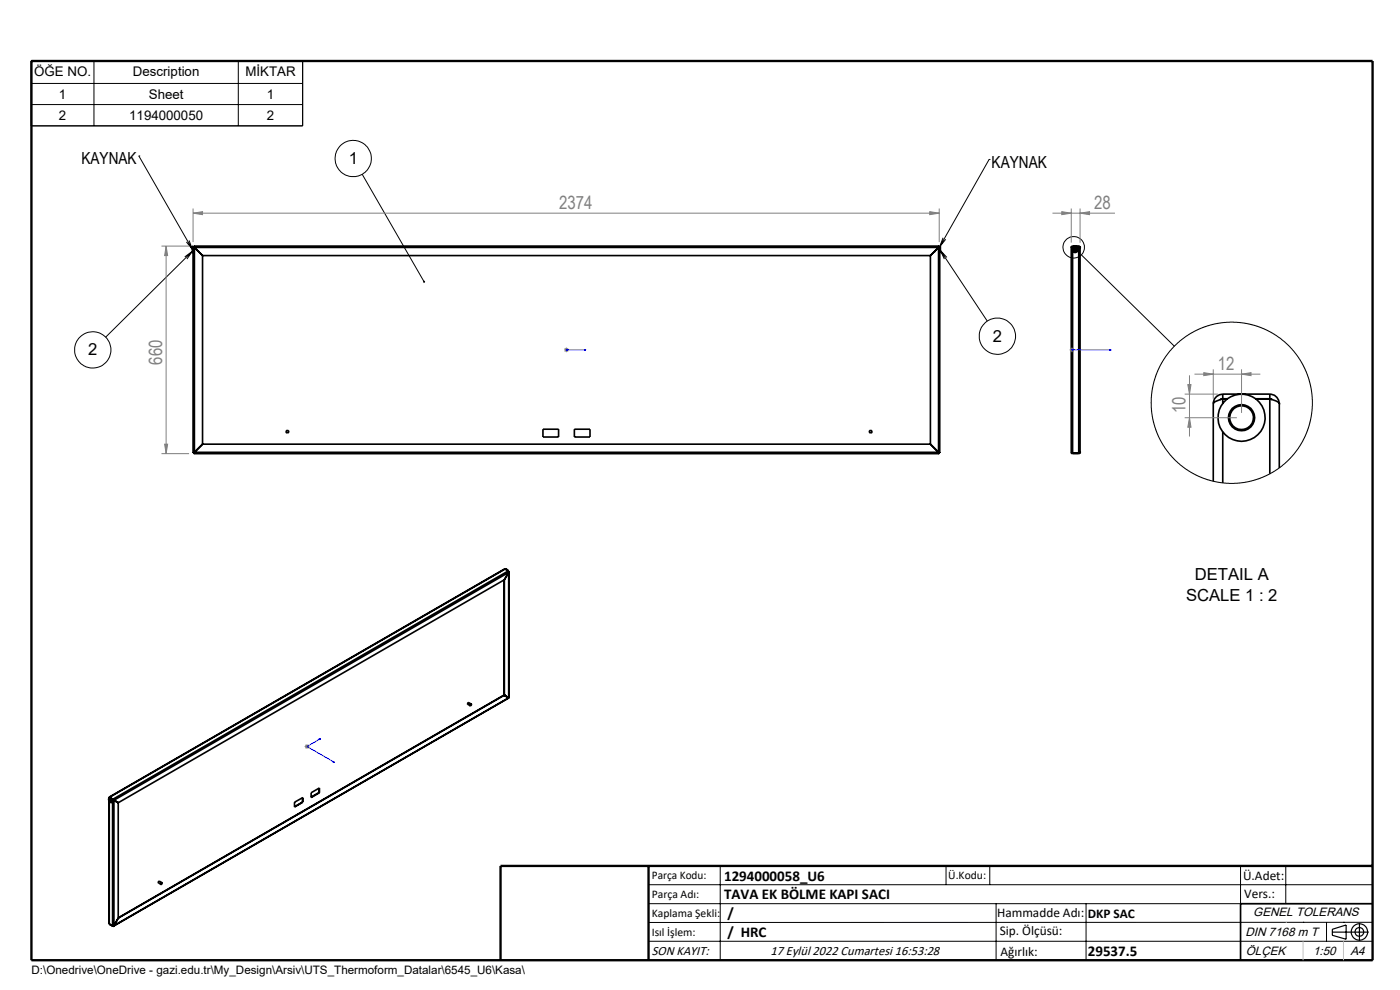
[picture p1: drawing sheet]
<svg xmlns="http://www.w3.org/2000/svg" width="297mm" height="210mm" viewBox="0 0 297 210" stroke-linecap="round" stroke-linejoin="round" font-family="sans-serif">
<g fill="none" stroke="#000" stroke-width=".35">
<path d="M41 52.3l.2 .2M41 52.3l-.2-.1v1.3h.2M41 52.3h.1M41 52.3v43.8M41.1 52.2l.1 .3M41.1 52.3l.1 .2M41.1 52.2h158.1M41.1 52.4h.1M41.1 52.2v.1M41.2 52.5h157.9M41.2 52.5l1.8 1.7M41.2 52.5v43.4"/>
<path d="M42.2 53.4h.1M43 54.2h154.4M43 54.2v40M197.4 54.2v40M198.2 53.4h.1M199.1 52.5l-1.7 1.7M199.1 52.5v43.4M199.2 52.4h.1M199.2 52.2l-.1 .3M199.2 52.3l-.1 .2M199.2 52.2v.1M199.2 52.3h.2"/>
<path d="M199.4 52.3l-.3 .2M199.4 52.3l.1-.1v1.3h-.1M199.4 52.3v43.8M227.3 52.5v43.4M227.5 52.3l-.2 .2M227.5 52.3v.1M227.5 52.2l-.2 .3M227.5 52.2h1.3M227.5 52.3h.1M227.5 52.2v.3M227.5 53.3v42.9M228.5 52.3h.3"/>
<path d="M228.8 52.3l.3 .2M228.8 52.3l.1 .1M228.8 52.2l.3 .3M228.8 52.2v44M229.1 52.5h.1M229.1 52.5v43.4M41 96.1h.1M41.1 96.1v.1M41.1 96.2h158.1M41.2 95.9l-.1 .3M41.2 95.9l-.1 .2M41.2 95.9l-.2 .2"/>
<path d="M41.2 95.9h.1M41.2 95.9h157.9M43 94.2l-1.8 1.7M43 94.2h154.4M115.2 91h3.3v1.7h-3.3zM121.8 91h3.4v1.7h-3.4zM197.4 94.2l1.7 1.7M199.1 95.9l.1 .3M199.1 95.9l.1 .2M199.1 95.9l.3 .2M199.1 95.9h.1M199.2 96.1v.1"/>
<path d="M199.2 96.1h.2M227.3 95.9l.2 .2M227.3 95.9l.2 .3M227.5 96.1h.1M227.5 96.1h1.3M227.5 96.2h1.3M228.9 96.1h-.1M229.1 95.9l-.3 .2M229.1 95.9l-.3 .3M229.1 95.9h.1M257.4 85.6v16.5M259.4 83.6a2.03 2.03 0 0 0-2 2"/>
<path d="M259.4 83.6v2M259.4 91.6v10.8M259.4 83.6h10M260.4 84.6a3.9 3.9 0 0 0-3 1M260.4 84.6h-1l-.6 .2M266.4 84.6h3l.7 .2a1.58 1.58 0 0 1 1.3 .8M266.4 84.6h3l.5 .2M269.4 83.6a1.98 1.98 0 0 1 2 2M269.4 83.6v16.9M271.4 85.6h.1M271.4 85.6v13.7M106.9 123v24.5l1 .5"/>
<path d="M107 123l-81.9 47.3M107 123h.1M107 123v24.5M107.1 120.7l-83.9 48.4M107.1 120.7l.7 .4M107.2 120.8h.1M107.3 120.8l.4 .2M107.3 120.8h.2l.3 .3M107.8 121.1l.1 .3M107.8 121.1l-83.8 48.4M107.8 121.1l.1 .1M107.9 121.2h.1"/>
<path d="M107.9 121.4h.1M107.9 121.2v.2M107.9 121.4l-83.7 48.3M107.9 121.4l-.9 1.6M107.9 121.3v26.7M99.8 149.4l.2 .1-.2 .2zM100 149.4l-.6-.4-.2 .1v.3l.6 .3M107 147.5l-81.9 47.3M107 147.5l.9 .5M107 147.5h.1M107 147.5l-81.9 47.2M107.1 147.6h.1"/>
<path d="M107.1 147.6l.7 .4M107.8 148h.1M107.9 148l-83.8 48.5M107.9 148l-83.7 48.3M107.9 148h.1M23.1 169.4a.48 .48 0 0 1 .6 .2 .48 .48 0 0 1-.2 .6l-.4-.3zM23.1 169.9l.1 26.1M23.1 169.2l.1 .1M23.2 169.1v.2M23.2 169.3h.1M23.2 169.1v.1M23.2 170v26"/>
<path d="M23.2 169.2h.1M23.2 169.3a.54 .54 0 0 1 .5 .3 .54 .54 0 0 1-.1 .6M23.2 169.1h.1M23.2 169.5a.23 .23 0 0 1 .4 .2 .23 .23 0 0 1-.2 .3zM23.2 169.2v.1M23.2 169.2l.3 .1M23.2 169.1l.8 .4M23.2 169.2l.8 .4M23.4 169.6a.19 .19 0 0 0-.1 .3 .19 .19 0 0 0 .3 0M23.5 169.3h.1M23.5 169.3l.5 .3M23.7 169.5l.2 .1"/>
<path d="M23.9 169.6l.3 .1M23.9 169.6v26.8M24 169.6l.1 .1M24 169.5l.2 .2M24 169.6h-.1M24 169.5v.1M24.1 169.7h.1M24.1 169.7l1 .6M24.2 169.7v26.6M24.2 169.7l.9 .6M24.2 169.7h.1M25.1 170.3v24.5"/>
<path d="M62.5 170.2l1.7-1v1l-1.7 1zM64.2 170.1v.1M64.2 170.1l-1.7 1M64.2 169.2v.9M66 168.2l1.8-1.1v1.1l-1.8 1zM67.7 168.1l-1.7 1M67.7 168.1l.1 .1M67.7 167.2v.9M23.2 196l.7 .4M23.2 196.1h.1M23.2 196.1l.8 .4M24 196.5h.1"/>
<path d="M24.2 196.3l-.3 .1M24.2 196.3h.1M24.2 196.3l-.2 .2M25.1 194.8h.1M25.1 194.8l-.9 1.5M34.2 187.3h.2l-.2 .3zM34.4 187.2l-.6-.3-.2 .1v.2l.5 .4M291.2 191.7h-28v12"/>
<circle cx="228.1" cy="52.9" r=".67"/>
<circle cx="228.1" cy="52.9" r=".33"/>
<circle cx="228.1" cy="52.9" r=".37"/>
<circle cx="61" cy="91.6" r=".27"/>
<circle cx="184.7" cy="91.6" r=".27"/>
<circle cx="263.4" cy="88.6" r="2.78"/>
<circle cx="263.4" cy="88.6" r="5"/>
<circle cx="263.4" cy="88.6" r="2.52"/>
</g>
<g fill="none" stroke="#000" stroke-width=".21">
<path d="M6.6 12.9h57.6v13.8h-57.6zM6.6 17.7h57.6M19.9 12.9v13.8M50.6 12.9v13.8M6.6 22.2h57.6M29.5 33.1h.1M29.5 33.1l11.3 19.8M76.8 37l13.2 22.8M209.8 33.8h.1M209.8 33.8l-10.4 18.5M39.5 51.3l1.3 1.6M40.1 51l.7 1.9"/>
<path d="M40.8 53.3l-18.4 18.2M40.8 53.3l-1.1 1.7M40.8 53.3l-1.6 1.2M199.5 53.1l9.9 15M199.5 53.1l1.4 1.5M199.5 53.1l.8 1.9M200.1 50.4l-.7 1.9M200.6 50.8l-1.2 1.5M227.9 52.9h.3M228.1 52.7v.3M229.4 54.1l19.7 19.3M137.6 187.7h153.6"/>
<path d="M137.6 191.7h153.6M137.6 199.7h153.6M152.8 183.7v20M200.7 183.7v4M210 183.7v4M211.3 191.7v12M230.4 191.7v12M263.2 183.7v20M272.8 183.7v8M276.4 195.6h.1M281.4 195.6v4.1M285 195.6h.1"/>
<path d="M291.2 195.6l-153.6 .1"/>
<circle cx="74.9" cy="33.6" r="3.8"/>
<circle cx="227.8" cy="52.5" r="2.28"/>
<circle cx="19.7" cy="74.2" r="3.8"/>
<circle cx="211.6" cy="71.3" r="3.8"/>
<circle cx="261.3" cy="85.4" r="17.1"/>
</g>
<g fill="none" stroke="#000" stroke-width=".25">
<path d="M282.6 197.7h7.8M282.6 197.1l3-.9v3l-3-.8zM288.4 195.8v3.8M106.2 203.7h185"/>
<circle cx="288.4" cy="197.7" r="1.74"/>
<circle cx="288.4" cy="197.7" r=".93"/>
</g>
<path d="M120.1 74.2h.2zM120.2 74.2h.1M120.2 74.2h4.1M124.3 74.2h-.4h.4M227.3 74.2h.2zM227.4 74.2h.1M227.4 74.2h8.3M235.7 74.2h-.4h.4M67.7 156.8l.4-.1-.3 .2zM68.1 156.7l-3 1.7 5.9 3.3M70.6 161.6l.2-.1 .2 .2z" fill="none" stroke="#00f" stroke-width=".21"/>
<g fill="none" stroke="#808080" stroke-width=".21">
<path d="M34.3 52.2h5.8M35.2 52.2v44M35.2 52.2l.4 2h-.7zM41 45.2l2-.3v.6zM41 44.2v7.2M41 45.2h158.2M197.2 44.9l2 .3-2 .3zM199.2 44.2v7.2M223.3 45.2h13.2M225.2 44.9l2.1 .3-2.1 .3zM227.3 44.2v7.3M229.1 45.2l2-.3v.6z"/>
<path d="M229.1 44.2v7.3M119.7 74.2h1M119.8 73.9l.7 .7M120.2 73.7v1M120.5 73.9l-.7 .7M226.9 74.2h1M227 73.9l.8 .7M227.4 73.7v1M227.8 73.9l-.8 .7M252.3 79.6v13M253.4 79.4h14M255.4 79l2 .4-2 .3z"/>
<path d="M257.4 78.3v6.3M263.4 79.4l2-.4v.7zM263.4 78.3v9.3M34.3 96.2h5.8M34.9 94.2h.7l-.4 2zM251.3 88.6h11.1M251.3 83.6h7.1M252 81.6h.7l-.4 2zM252.3 88.6l.4 2h-.7zM64.6 158.4h1M64.8 158l.7 .7M65.1 157.9v.9"/>
<path d="M65.5 158l-.7 .7"/>
</g>
<path d="M227.7 52.9h-.5M228.1 52.5v-.5M228.1 53.2v.5M228.4 52.9h.5" fill="none" stroke="#000" stroke-width=".21" stroke-dasharray="15.2 1.3 1.3 1.3" stroke-linecap="butt"/>
<path d="M6.7 12.9h284.5v190.8h-284.5zM137.6 183.7v20M291.2 183.7h-185v20" fill="none" stroke="#000" stroke-width=".5"/>
<path d="M276.4 199.7v4M285 199.7v4" fill="none" stroke="#c0c0c0" stroke-width=".21"/>
<path d="M272.8 195.6h.1" fill="none" stroke="#c0c0c0" stroke-width=".25"/>
<path d="M89.9 59.6v-.1a.22 .22 0 0 1 .3 .2 .22 .22 0 0 1-.1 .3l-.1-.2v.2a.23 .23 0 0 1-.3-.2 .23 .23 0 0 1 .2-.2z" fill="#000"/>
<g fill="#00f">
<path d="M123.9 74.2h.4zM120.1 74.2h.2z"/>
<path d="M227.3 74.2h.2zM235.3 74.2h.4z"/>
<path d="M67.7 156.8l.1 .1 .3-.2zM70.6 161.6l.4 .1-.2-.2zM258.3 210.1h.2zM266.3 210.1h.4z"/>
</g>
<g fill="#808080">
<path d="M41 45.2l2-.3v.6zM197.2 44.9l2 .3-2 .3z"/>
<path d="M225.2 44.9l2.1 .3-2.1 .3zM229.1 45.2l2-.3v.6z"/>
<path d="M263.4 79.4l2-.4v.7zM255.4 79l2 .4-2 .3z"/>
<path d="M35.2 52.2l.4 2h-.7zM34.9 94.2h.7l-.4 2z"/>
<path d="M252.3 88.6l.4 2h-.7zM252 81.6h.7l-.4 2z"/>
</g>
<g font-size="3.9" fill="#808080">
<text x="118.6" y="44.3">2374</text>
<text x="232.1" y="44.3">28</text>
<text x="34.4" y="77.3" transform="rotate(-90 34.4 77.3)">660</text>
<text x="258.4" y="78.5">12</text>
<text x="251.5" y="87.7" transform="rotate(-90 251.5 87.7)">10</text>
</g>
<g font-size="3.5">
<text x="17.3" y="34.9">KAYNAK</text>
<text x="74" y="34.8">1</text>
<text x="210.4" y="35.6">KAYNAK</text>
<text x="18.7" y="75.4">2</text>
<text x="210.6" y="72.4">2</text>
<text x="253.5" y="123.1">DETAIL A</text>
<text x="251.6" y="127.6">SCALE 1 : 2</text>
</g>
<g font-size="3.2">
<text x="153.6" y="190.8">TAVA EK BÖLME KAPI SACI</text>
<text x="153.6" y="186.8">1294000058_U6</text>
<text x="154.3" y="194.8">/</text>
<text x="154.3" y="198.8">/ HRC</text>
<text x="230.8" y="202.8">29537.5</text>
</g>
<g font-size="2.8">
<text x="7.3" y="16.1">ÖĞE NO.</text>
<text x="28.2" y="16.1">Description</text>
<text x="52.1" y="16.1">MİKTAR</text>
<text x="12.5" y="21">1</text>
<text x="31.6" y="21">Sheet</text>
<text x="56.6" y="21">1</text>
<text x="12.5" y="25.5">2</text>
<text x="27.4" y="25.5">1194000050</text>
<text x="56.6" y="25.5">2</text>
<text x="263.7" y="186.7">Ü.Adet:</text>
<text x="263.9" y="190.5">Vers.:</text>
<text x="211.5" y="194.5">Hammadde Adı:</text>
<text x="230.8" y="194.7">DKP SAC</text>
<text x="138.3" y="202.6">SON KAYIT:</text>
<text x="163.5" y="202.6">17 Eylül 2022 Cumartesi 16:53:28</text>
<text x="212.1" y="198.4">Sip. Ölçüsü:</text>
<text x="212.2" y="202.7">Ağırlık:</text>
</g>
<g font-size="2.6">
<text x="265.9" y="194.4">GENEL TOLERANS</text>
<text x="264.2" y="198.5">DIN 7168 m T</text>
<text x="264.3" y="202.6">ÖLÇEK</text>
<text x="278.5" y="202.6">1:50</text>
<text x="286.5" y="202.6">A4</text>
</g>
<g font-size="2.5">
<text x="138.3" y="186.4">Parça Kodu:</text>
<text x="138.3" y="190.5">Parça Adı:</text>
<text x="201.2" y="186.5">Ü.Kodu:</text>
<text x="138.3" y="194.5">Kaplama Şekli:</text>
<text x="138.3" y="198.6">Isıl İşlem:</text>
<text x="6.7" y="206.7">D:\Onedrive\OneDrive - gazi.edu.tr\My_Design\Arsiv\UTS_Thermoform_Datalar\6545_U6\Kasa\</text>
</g>
</svg>
